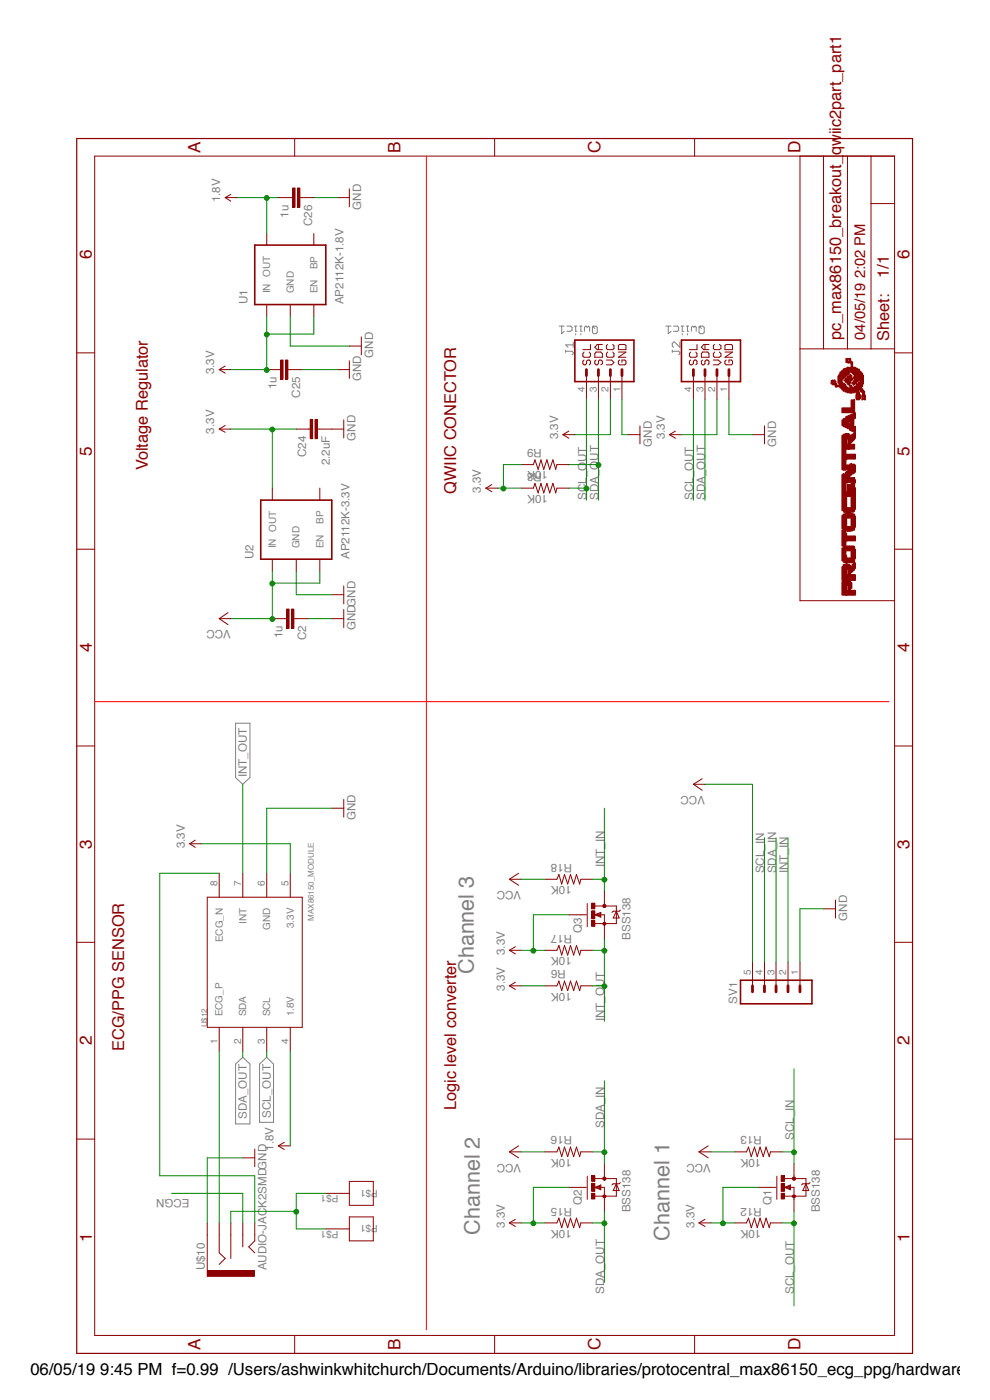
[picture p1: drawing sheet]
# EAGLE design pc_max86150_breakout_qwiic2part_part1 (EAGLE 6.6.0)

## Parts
C2  1u  C-EUC0402  [C0402]
C24  2.2uF  C-EUC0402  [C0402]
C25  1u  C-EUC0402  [C0402]
C26  1u  C-EUC0402  [C0402]
J1  Qwiic1  QWIIC_CONNECTORJS-1MM  [1X04_1MM_RA]
J2  Qwiic1  QWIIC_CONNECTORJS-1MM  [1X04_1MM_RA]
Q1  BSS138  MOSFET-NCHANNELSMD  [SOT23-3]
Q2  BSS138  MOSFET-NCHANNELSMD  [SOT23-3]
Q3  BSS138  MOSFET-NCHANNELSMD  [SOT23-3]
R6  10K  RESISTOR0402-RES  [0402-RES]
R8  10K  RESISTOR0402-RES  [0402-RES]
R9  10K  RESISTOR0402-RES  [0402-RES]
R12  10K  RESISTOR0402-RES  [0402-RES]
R13  10K  RESISTOR0402-RES  [0402-RES]
R15  10K  RESISTOR0402-RES  [0402-RES]
R16  10K  RESISTOR0402-RES  [0402-RES]
R17  10K  RESISTOR0402-RES  [0402-RES]
R18  10K  RESISTOR0402-RES  [0402-RES]
SV1  MA05-1  [MA05-1]
U1  AP2112K-1.8V  V_REG_LDOSMD  [SOT23-5]
U2  AP2112K-3.3V  V_REG_LDOSMD  [SOT23-5]
U$3  PROTY_LOGO_WITH_TEXT  [PROTY_WITH_TEXT]
U$4  ECG_PAD  [ECG_PAD1]
U$10  AUDIO-JACK2SMD  [AUDIO-JACK-3.5MM-SMD]
U$12  MAX86150_MODULE  [MAX86150_MODULE]
U$13  ECG_PAD  [ECG_PAD1]

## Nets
1.8V: C26.2 U1.5(OUT) U$12.4(1.8V)
3.3V: C24.1 C25.2 J1.2 J2.2 Q1.1(G) Q2.1(G) Q3.1(G) R6.1 R8.1 R9.1 R12.1 R15.1 R17.1 U1.1(IN) U1.3(EN) U2.5(OUT) U$12.5(3.3V)
ECGN: U$10.TSH
GND: C2.1 C24.2 C25.1 C26.1 J1.1 J2.1 SV1.1 U1.2(GND) U2.2(GND) U$10.SLEEVE U$12.6(GND)
INT_IN: Q3.3(D) R18.2 SV1.2
INT_OUT: Q3.2(S) R6.2 R17.2 U$12.7(INT)
N$7: U$10.TIP U$12.8(ECG_N)
N$8: U$10.RING U$12.1(ECG_P)
N$9: U$4.P$1 U$10.RSH U$13.P$1
SCL_IN: Q1.3(D) R13.2 SV1.4
SCL_OUT: J1.4 J2.4 Q1.2(S) R8.2 R12.2 U$12.3(SCL)
SDA_IN: Q2.3(D) R16.2 SV1.3
SDA_OUT: J1.3 J2.3 Q2.2(S) R9.2 R15.2 U$12.2(SDA)
VCC: C2.2 R13.1 R16.1 R18.1 SV1.5 U2.1(IN) U2.3(EN)
Unconnected: U1.4(BP) U2.4(BP)

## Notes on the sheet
- ECG/PPG SENSOR
- Voltage Regulator
- Logic level converter | QWIIC CONECTOR
- Channel 2 | Channel 3
- Channel 1

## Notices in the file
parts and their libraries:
SparkFun-Aesthetics: Licensing: Creative Commons ShareAlike 4.0 International - https://creativecommons.org/licenses/by-sa/4.0
